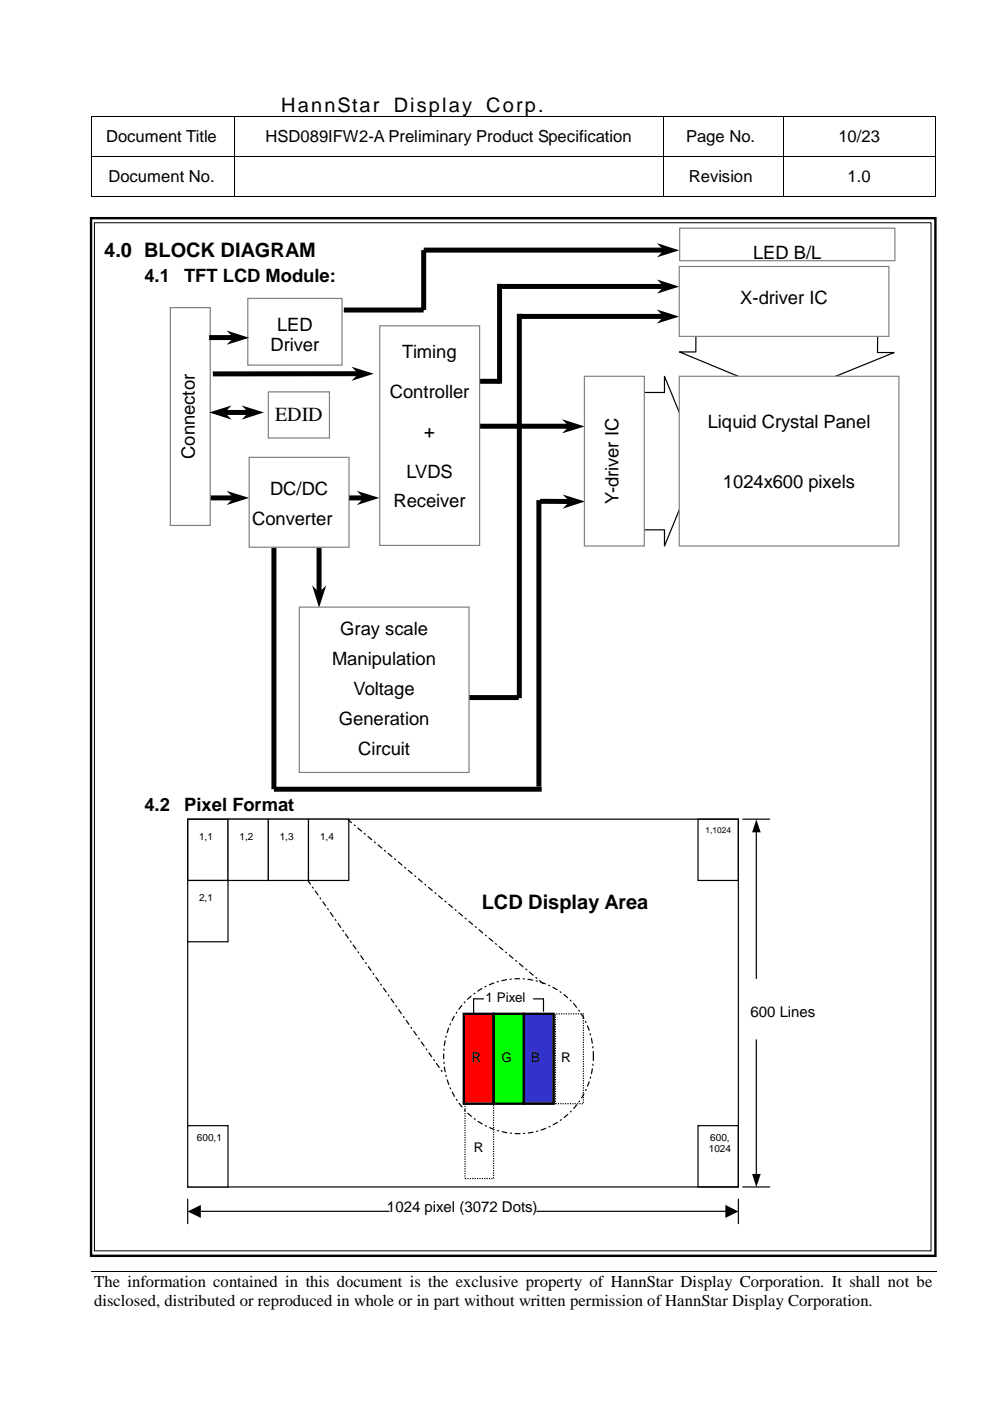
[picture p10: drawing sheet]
<svg xmlns="http://www.w3.org/2000/svg" width="210mm" height="297mm" viewBox="0 0 210 297" stroke-linecap="round" stroke-linejoin="round" font-family="sans-serif">
<g fill="#000">
<path d="M19.4 24.7h.2v.1h-.2zM19.4 33.1h.2v.2h-.2zM49.5 24.7h.2v.1h-.2zM49.5 33.1h.2v.2h-.2zM59.1 24.7h.1v.1h-.1zM140.5 24.7h.2v.1h-.2zM140.5 33.1h.2v.2h-.2zM165.9 24.7h.2v.1h-.2zM165.9 33.1h.2v.2h-.2zM198.2 24.7h.1v.1h-.1zM198.2 33.1h.1v.2h-.1zM19.4 41.6h.2v.2h-.2z"/>
<path d="M49.5 41.6h.2v.2h-.2zM140.5 41.6h.2v.2h-.2zM165.9 41.6h.2v.2h-.2zM198.2 41.6h.1v.2h-.1zM198.5 269.6v.1z"/>
</g>
<g fill="none" stroke="#000" stroke-width=".21">
<path d="M19.5 24.8v8.3M19.5 33.3v8.3M19.6 24.8h29.9M19.6 33.2h29.9M49.6 24.8v8.3M49.6 33.3v8.3M49.7 24.8h9.4M49.7 33.2h90.8M59.2 24.8h81.3M140.6 24.8v8.3M140.6 33.3v8.3M140.7 24.8h25.2"/>
<path d="M140.7 33.2h25.2M166 24.8v8.3M166 33.3v8.3M166.1 24.8h32.1M166.1 33.2h32.1M198.2 24.8v8.3M198.2 33.3v8.3M19.6 41.7h29.9M49.7 41.7h90.8M140.7 41.7h25.2M166.1 41.7h32.1M19.3 269.6h179.2"/>
</g>
<g fill="#fff">
<path d="M19.3 277.9h179.2z"/>
<path d="M198.5 269.7v8.2z"/>
</g>
<path d="M19.3 46.3h179v220h-179z" fill="none" stroke="#000" stroke-width=".51"/>
<path d="M20 47.2h177.4v218h-177.4z" fill-rule="evenodd" fill="#fff"/>
<path d="M20 47.2h177.4v218h-177.4z" fill="none" stroke="#000" stroke-width=".21"/>
<path d="M154.6 69.8l2.3 4.2" fill="none" stroke="#fff" stroke-width=".25"/>
<g fill="#fff">
<path d="M156 74.3l1.6-.8 1.1 4z"/>
<path d="M39.8 173.7h8.5v13h-8.5z" fill-rule="evenodd"/>
</g>
<path d="M39.8 173.7h8.5v13h-8.5z" fill="none" stroke="#000" stroke-width=".25"/>
<path d="M148 173.7h8.5v13h-8.5z" fill-rule="evenodd" fill="#fff"/>
<path d="M148 173.7h8.5v13h-8.5z" fill="none" stroke="#000" stroke-width=".25"/>
<path d="M148 238.7h8.5v13h-8.5z" fill-rule="evenodd" fill="#fff"/>
<path d="M39.8 173.7h116.7v78h-116.7zM157.5 173.7h5.7M160.4 176.3v31.2M148 238.7h8.5v13h-8.5zM160.4 220.5v28.5M157.5 251.7h5.7" fill="none" stroke="#000" stroke-width=".25"/>
<path d="M160.4 173.7l.9 2.8h-1.8zM159.5 248.9h1.8l-.9 2.8z" fill="#000"/>
<path d="M39.8 186.7h8.5v13h-8.5z" fill-rule="evenodd" fill="#fff"/>
<path d="M39.8 186.7h8.5v13h-8.5z" fill="none" stroke="#000" stroke-width=".25"/>
<path d="M48.3 173.7h8.6v13h-8.6z" fill-rule="evenodd" fill="#fff"/>
<path d="M48.3 173.7h8.6v13h-8.6z" fill="none" stroke="#000" stroke-width=".25"/>
<path d="M56.9 173.7h8.5v13h-8.5z" fill-rule="evenodd" fill="#fff"/>
<path d="M56.9 173.7h8.5v13h-8.5z" fill="none" stroke="#000" stroke-width=".25"/>
<path d="M65.4 173.7h8.6v13h-8.6z" fill-rule="evenodd" fill="#fff"/>
<path d="M65.4 173.7h8.6v13h-8.6zM39.8 254.2v5.2M42.5 256.8h40M113.8 256.8h40.1M156.5 254.2v5.2" fill="none" stroke="#000" stroke-width=".25"/>
<path d="M39.8 256.9l2.8-1.4v2.7zM153.8 255.5l2.7 1.4-2.7 1.3z" fill="#000"/>
<path d="M39.8 238.7h8.5v13h-8.5z" fill-rule="evenodd" fill="#fff"/>
<path d="M39.8 238.7h8.5v13h-8.5z" fill="none" stroke="#000" stroke-width=".25"/>
<path d="M117.8 215h5.9v19h-5.9z" fill-rule="evenodd" fill="#fff"/>
<path d="M117.8 215h5.9v19h-5.9z" fill="none" stroke="#000" stroke-width=".25" stroke-dasharray=".3 .3" stroke-linecap="butt"/>
<path d="M98.6 234h6v15.9h-6z" fill-rule="evenodd" fill="#fff"/>
<path d="M98.6 234h6v15.9h-6z" fill="none" stroke="#000" stroke-width=".25" stroke-dasharray=".3 .3" stroke-linecap="butt"/>
<path d="M111 215h6.4v19h-6.4z" fill-rule="evenodd" fill="#33c"/>
<path d="M111 215h6.4v19h-6.4z" fill="none" stroke="#000" stroke-width=".51"/>
<path d="M98.3 215h6.4v19h-6.4z" fill-rule="evenodd" fill="#f00"/>
<path d="M98.3 215h6.4v19h-6.4z" fill="none" stroke="#000" stroke-width=".51"/>
<path d="M104.7 215h6.3v19h-6.3z" fill-rule="evenodd" fill="#0f0"/>
<path d="M104.7 215h6.3v19h-6.3z" fill="none" stroke="#000" stroke-width=".51"/>
<path d="M73.7 173.8l41.5 34.8M65.2 186.6l28.9 41.1M98.7 212.3a15.7 15.7 0 0 1 15.9-4.1 15.7 15.7 0 0 1 10.9 12.4 16.2 16.2 0 0 1-18.8 19.4 16.6 16.6 0 0 1-8-27.7z" fill="none" stroke="#000" stroke-width=".25" stroke-dasharray="1 .8 .3 .8"/>
<path d="M102.5 211.8h-2.1v3.2M113.1 211.8h2.1v2.6" fill="none" stroke="#000" stroke-width=".25"/>
<path d="M105.9 60.2v21.2M105.9 60.7h34.9M101.7 90.4h19M101.7 80.8h4.2M58.1 167.3h56.8" fill="none" stroke="#000" stroke-width="1.1" stroke-linecap="butt"/>
<path d="M139.3 59.3l4.7 1.5-4.7 1.5 1.5-1.5zM119.2 88.9l4.8 1.5-4.8 1.5 1.4-1.5z" fill="#000"/>
<path d="M131.3 83.2h9.6v-3.4l7.4 18-7.4 18v-3.5h-9.6z" fill-rule="evenodd" fill="#fff"/>
<path d="M131.3 83.2h9.6v-3.4l7.4 18-7.4 18v-3.5h-9.6z" fill="none" stroke="#000" stroke-width=".25"/>
<path d="M147.6 67l38.5 .2v7.5h3.5l-22.8 9.3-22.7-9.4h3.4z" fill-rule="evenodd" fill="#fff"/>
<path d="M147.6 67l38.5 .2v7.5h3.5l-22.8 9.3-22.7-9.4h3.4z" fill="none" stroke="#000" stroke-width=".25"/>
<path d="M110.1 66.5v81.5M44.3 105.6h5.3M58.1 116.1v51.2M67.6 116.1v9.6M114.3 106v60.8M99.4 147.9h10.6" fill="none" stroke="#000" stroke-width="1.1" stroke-linecap="butt"/>
<path d="M48 104.1l4.8 1.5-4.8 1.5 1.5-1.5zM66.2 124.1l1.4 1.5 1.6-1.5-1.6 4.7z" fill="#000"/>
<path d="M52.8 97h21.2v19h-21.2z" fill-rule="evenodd" fill="#fff"/>
<path d="M52.8 97h21.2v19h-21.2z" fill="none" stroke="#808080" stroke-width=".25"/>
<path d="M80.5 69.1h21.2v46.5h-21.2z" fill-rule="evenodd" fill="#fff"/>
<path d="M80.5 69.1h21.2v46.5h-21.2z" fill="none" stroke="#808080" stroke-width=".25"/>
<path d="M36.1 65.2h8.5v46.2h-8.5z" fill-rule="evenodd" fill="#fff"/>
<path d="M36.1 65.2h8.5v46.2h-8.5z" fill="none" stroke="#808080" stroke-width=".25"/>
<path d="M63.5 128.7h35.9v35.1h-35.9z" fill-rule="evenodd" fill="#fff"/>
<path d="M63.5 128.7h35.9v35.1h-35.9z" fill="none" stroke="#808080" stroke-width=".25"/>
<path d="M144 79.8h46.6v36h-46.6z" fill-rule="evenodd" fill="#fff"/>
<path d="M144 79.8h46.6v36h-46.6z" fill="none" stroke="#808080" stroke-width=".25"/>
<path d="M110.1 67.1h30.7M114.5 106.3h6.4" fill="none" stroke="#000" stroke-width="1.1" stroke-linecap="butt"/>
<path d="M139.2 65.6l4.8 1.5-4.8 1.5 1.5-1.5zM119.3 104.8l4.7 1.5-4.7 1.6 1.5-1.6z" fill="#000"/>
<path d="M144 56.5h44.5v14.8h-44.5z" fill-rule="evenodd" fill="#fff"/>
<path d="M144 56.5h44.5v14.8h-44.5z" fill="none" stroke="#808080" stroke-width=".25"/>
<path d="M123.9 79.8h12.7v36h-12.7z" fill-rule="evenodd" fill="#fff"/>
<path d="M123.9 79.8h12.7v36h-12.7z" fill="none" stroke="#808080" stroke-width=".25"/>
<path d="M76.1 79.2l-31 .1M74 105.6h3.2" fill="none" stroke="#000" stroke-width="1.1" stroke-linecap="butt"/>
<path d="M74.5 77.8l4.7 1.4-4.7 1.6 1.5-1.6zM75.6 104.1l4.8 1.5-4.8 1.5 1.5-1.5z" fill="#000"/>
<path d="M56.9 83.1h12.9v9.8h-12.9z" fill-rule="evenodd" fill="#fff"/>
<path d="M56.9 83.1h12.9v9.8h-12.9z" fill="none" stroke="#808080" stroke-width=".25"/>
<path d="M144.1 48.4h45.6v6.9h-45.6z" fill-rule="evenodd" fill="#fff"/>
<path d="M144.1 48.4h45.6v6.9h-45.6z" fill="none" stroke="#808080" stroke-width=".25"/>
<path d="M52.5 63.3h20v14.1h-20z" fill-rule="evenodd" fill="#fff"/>
<path d="M52.5 63.3h20v14.1h-20z" fill="none" stroke="#808080" stroke-width=".25"/>
<path d="M140.8 53h-51v12.7h-16.9M44.3 71.6h5.3M47.5 87.4h5.3" fill="none" stroke="#000" stroke-width="1.1" stroke-linecap="butt"/>
<path d="M139.3 51.5l4.7 1.6-4.7 1.5 1.5-1.5zM48 70.1l4.8 1.5-4.8 1.5 1.5-1.5zM44.4 87.4l4.7-1.4-1.5 1.4 1.5 1.6zM51.2 86l4.8 1.4-4.8 1.6 1.5-1.6z" fill="#000"/>
<g font-size="4.2">
<text x="59.6" y="23.8">HannStar</text>
<text x="83.5" y="23.8">Display Corp.</text>
<text x="22.1" y="54.5">4.0 BLOCK DIAGRAM</text>
<text x="58.3" y="89.4">EDID</text>
<text x="102.2" y="192.6">LCD Display Area</text>
</g>
<g font-size="3.9">
<text x="30.6" y="59.8">4.1</text>
<text x="39.1" y="59.8">TFT LCD Module:</text>
<text x="159.7" y="54.9">LED B/L</text>
<text x="156.9" y="64.5">X-driver IC</text>
<text x="58.8" y="70.1">LED</text>
<text x="57.4" y="74.4">Driver</text>
<text x="85.3" y="75.9">Timing</text>
<text x="82.7" y="84.4">Controller</text>
<text x="90" y="92.8">+</text>
<text x="150.1" y="90.8">Liquid Crystal Panel</text>
<text x="41.3" y="97.3" transform="rotate(-90 41.3 97.3)">Connector</text>
<text x="86.2" y="101.3">LVDS</text>
<text x="57.3" y="105">DC/DC</text>
<text x="83.4" y="107.6">Receiver</text>
<text x="131.1" y="106.8" transform="rotate(-90 131.1 106.8)">Y-driver IC</text>
<text x="153.3" y="103.4">1024x600 pixels</text>
<text x="53.5" y="111.3">Converter</text>
<text x="72.1" y="134.7">Gray scale</text>
<text x="70.4" y="141">Manipulation</text>
<text x="75" y="147.4">Voltage</text>
<text x="71.8" y="153.7">Generation</text>
<text x="75.9" y="160">Circuit</text>
<text x="30.6" y="172">4.2</text>
<text x="39.1" y="172">Pixel Format</text>
</g>
<g font-size="3.5">
<text x="22.5" y="30.2">Document Title</text>
<text x="56.3" y="30.2">HSD089IFW2-A Preliminary Product Specification</text>
<text x="145.5" y="30.2">Page No.</text>
<text x="177.8" y="30.2">10/23</text>
<text x="23" y="38.7">Document No.</text>
<text x="146.1" y="38.7">Revision</text>
<text x="179.7" y="38.7">1.0</text>
<text x="20" y="272.9">The information contained in this document is the exclusive property of HannStar Display Corporation. It shall not be</text>
<text x="20" y="277">disclosed, distributed or reproduced in whole or in part without written permission of HannStar Display Corporation.</text>
</g>
<g font-size="3.2">
<text x="159.1" y="215.6">600 Lines</text>
<text x="82" y="257">1024 pixel (3072 Dots)</text>
</g>
<g font-size="2.8">
<text x="103" y="212.5">1 Pixel</text>
<text x="99.9" y="225.2">R</text>
<text x="106.3" y="225.2">G</text>
<text x="112.6" y="225.2">B</text>
<text x="119" y="225.2">R</text>
<text x="100.5" y="244.2">R</text>
</g>
<g font-size="2.1">
<text x="42.2" y="178">1,1</text>
<text x="50.8" y="178">1,2</text>
<text x="59.3" y="178">1,3</text>
<text x="67.9" y="178">1,4</text>
<text x="42.2" y="191">2,1</text>
<text x="41.7" y="241.9">600,1</text>
<text x="150.3" y="244.3">1024</text>
<text x="150.6" y="241.9">600,</text>
</g>
<text font-size="1.8" x="149.6" y="176.6">1,1024</text>
</svg>
